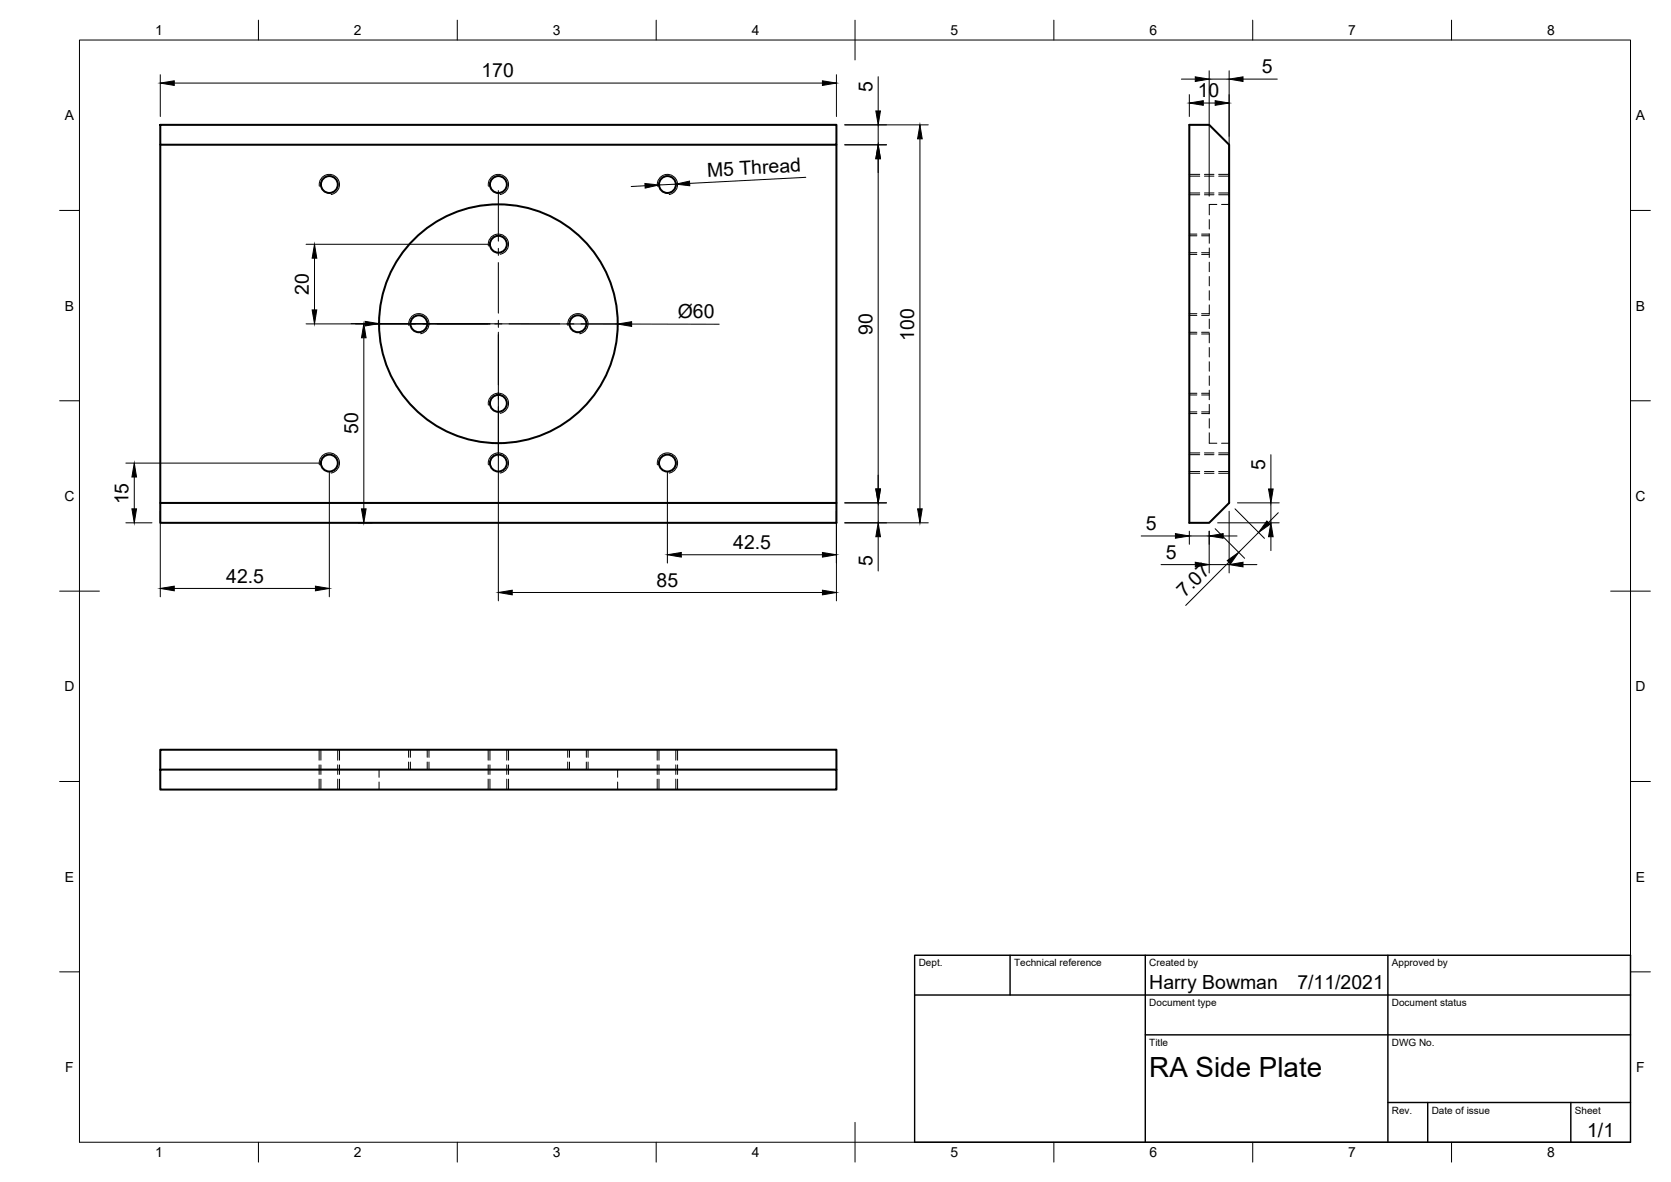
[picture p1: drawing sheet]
<svg xmlns="http://www.w3.org/2000/svg" width="420mm" height="297mm" viewBox="0 0 420 297" stroke-linecap="round" stroke-linejoin="round" font-family="sans-serif">
<!-- layer: Visible -->
<g fill="none" stroke="#000" stroke-width=".51">
<path d="M40.3 31.4h170v5h-170zM40.3 36.4v90M210.3 36.4v95h-170v-5h170M299 31.4h5l5.1 5v90l-5.1 5h-5zM40.3 193.4h170v5h-170zM40.3 193.4v-5h170v5"/>
<circle cx="82.8" cy="46.4" r="2.13"/>
<circle cx="125.3" cy="46.4" r="2.13"/>
<circle cx="167.8" cy="46.4" r="2.13"/>
<circle cx="125.3" cy="61.4" r="2.13"/>
<circle cx="105.3" cy="81.4" r="2.13"/>
<circle cx="125.3" cy="81.4" r="30"/>
<circle cx="145.3" cy="81.4" r="2.13"/>
<circle cx="82.8" cy="116.4" r="2.13"/>
<circle cx="125.3" cy="101.4" r="2.13"/>
<circle cx="125.3" cy="116.4" r="2.13"/>
<circle cx="167.8" cy="116.4" r="2.13"/>
</g>
<!-- layer: Visible Narrow -->
<path d="M80.3 46.8a2.55 2.55 0 0 1 2.1-2.9 2.55 2.55 0 0 1 2.9 2 2.55 2.55 0 0 1-2 3M122.8 46.8a2.55 2.55 0 0 1 2.1-2.9 2.55 2.55 0 0 1 2.9 2 2.55 2.55 0 0 1-2 3M165.3 46.8a2.55 2.55 0 0 1 2.1-2.9 2.55 2.55 0 0 1 2.9 2 2.55 2.55 0 0 1-2 3M122.8 61.8a2.55 2.55 0 0 1 2.1-2.9 2.55 2.55 0 0 1 2.9 2 2.55 2.55 0 0 1-2 3M102.8 81.8a2.55 2.55 0 0 1 2.1-3 2.55 2.55 0 0 1 2.9 2.1 2.55 2.55 0 0 1-2 3M142.8 81.8a2.55 2.55 0 0 1 2.1-3 2.55 2.55 0 0 1 2.9 2.1 2.55 2.55 0 0 1-2 3M80.3 116.8a2.55 2.55 0 0 1 2.1-2.9 2.55 2.55 0 0 1 2.9 2 2.55 2.55 0 0 1-2 3M122.8 116.8a2.55 2.55 0 0 1 2.1-2.9 2.55 2.55 0 0 1 2.9 2 2.55 2.55 0 0 1-2 3M122.8 101.8a2.55 2.55 0 0 1 2.1-2.9 2.55 2.55 0 0 1 2.9 2 2.55 2.55 0 0 1-2 3M165.3 116.8a2.55 2.55 0 0 1 2.1-2.9 2.55 2.55 0 0 1 2.9 2 2.55 2.55 0 0 1-2 3" fill="none" stroke="#000" stroke-width=".25"/>
<!-- layer: Hidden -->
<g fill="none" stroke="#000" stroke-width=".25">
<path d="M299 48.5h2.7M299 44.3h2.7M299 59.3h1.9M302.1 59.3h2M302.9 48.5h2.3M302.9 44.3h2.3M304.1 58.8v2.3M304.1 55.2v2.4M306 51.4h-1.9v2.6M306.4 48.5h2.7M306.4 44.3h2.7M307.1 51.4h2"/>
<path d="M299 63.5h1.9M299 79.3h1.9M302.1 63.5h2M302.1 79.3h2M304.1 76.6v2.4M304.1 73.1v2.3M304.1 69.5v2.3M304.1 65.9v2.4M304.1 62.3v2.4M299 99.3h1.9M299 83.5h1.9M302.1 99.3h2"/>
<path d="M302.1 83.5h2M304.1 98.1v2.3M304.1 94.5v2.4M304.1 90.9v2.4M304.1 87.3v2.4M304.1 83.8v2.4M304.1 80.2v2.4M299 118.5h2.7M299 114.3h2.7M299 103.5h1.9M302.1 103.5h2M302.9 118.5h2.3"/>
<path d="M302.9 114.3h2.3M304.1 108.8v2.6h1.9M304.1 105.2v2.4M304.1 101.6v2.4M306.4 118.5h2.7M306.4 114.3h2.7M307.1 111.4h2M80.7 188.4v2.6M80.7 192.2v2.4M80.7 195.8v2.6M84.9 188.4v2.6M84.9 192.2v2.4"/>
<path d="M84.9 195.8v2.6M95.3 193.4v1.9M95.3 196.5v1.9M103.2 188.4v1.9M103.2 191.5v1.9M107.4 188.4v1.9M107.4 191.5v1.9M123.2 188.4v2.6M123.2 192.2v2.4M123.2 195.8v2.6M127.4 188.4v2.6M127.4 192.2v2.4"/>
<path d="M127.4 195.8v2.6M143.2 188.4v1.9M143.2 191.5v1.9M147.4 188.4v1.9M147.4 191.5v1.9M155.3 193.4v1.9M155.3 196.5v1.9M165.7 188.4v2.6M165.7 192.2v2.4M165.7 195.8v2.6M169.9 188.4v2.6M169.9 192.2v2.4"/>
<path d="M169.9 195.8v2.6"/>
</g>
<!-- layer: Hidden Narrow -->
<g fill="none" stroke="#000" stroke-width=".25">
<path d="M299 48.9h2.7M299 43.8h2.7M299 58.8h1.9M302.1 58.8h2M302.9 48.9h2.3M302.9 43.8h2.3M306.4 48.9h2.7M306.4 43.8h2.7M299 63.9h1.9M299 78.8h1.9M302.1 63.9h2M302.1 78.8h2"/>
<path d="M299 98.8h1.9M299 83.9h1.9M302.1 98.8h2M302.1 83.9h2M299 118.9h2.7M299 113.8h2.7M299 103.9h1.9M302.1 103.9h2M302.9 118.9h2.3M302.9 113.8h2.3M306.4 118.9h2.7M306.4 113.8h2.7"/>
<path d="M80.2 188.4v2.6M80.2 192.2v2.4M80.2 195.8v2.6M85.4 188.4v2.6M85.4 192.2v2.4M85.4 195.8v2.6M102.7 188.4v1.9M102.7 191.5v1.9M107.9 188.4v1.9M107.9 191.5v1.9M122.7 188.4v2.6M122.7 192.2v2.4"/>
<path d="M122.7 195.8v2.6M127.9 188.4v2.6M127.9 192.2v2.4M127.9 195.8v2.6M142.7 188.4v1.9M142.7 191.5v1.9M147.9 188.4v1.9M147.9 191.5v1.9M165.2 188.4v2.6M165.2 192.2v2.4M165.2 195.8v2.6M170.4 188.4v2.6"/>
<path d="M170.4 192.2v2.4M170.4 195.8v2.6"/>
</g>
<!-- layer: Border -->
<g fill="none" stroke="#000" stroke-width=".25">
<path d="M20 10.1h390v276.9h-390zM65 5.1v5M115 5.1v5M165 5.1v5M215 5.1v10M265 5.1v5M315 5.1v5M365 5.1v5M15 52.9h5M410 52.9h5M15 100.7h5M410 100.7h5"/>
<path d="M15 148.6h10M405 148.6h10M15 196.4h5M410 196.4h5M15 244.2h5M410 244.2h5M65 287v5M115 287v5M165 287v5M215 282.1v9.9M265 287v5M315 287v5"/>
<path d="M365 287v5"/>
</g>
<!-- layer: TitleBlock -->
<path d="M230 240.1h180v46.9h-180zM230 250h180M254 240.1v9.9M288 240.1v46.9M349 240.1v46.9M288 260.1h122M349 277.1h61M359 277.1v9.9M395 277.1v9.9" fill="none" stroke="#000" stroke-width=".36"/>
<!-- layer: Dimensions -->
<g fill="none" stroke="#000" stroke-width=".25">
<path d="M40.3 18.8v10.5M210.3 18.8v10.5M220.8 19.3v8.6M297.1 19.9h3.4M304 17.8v31.5M304 19.9h5.1M309.1 17.8v31.5M312.5 19.9h8.7M43.8 20.9h163M212.4 36.4h10.5M212.4 31.4h21M220.8 31.4v5"/>
<path d="M220.8 39.9v83M231.3 34.9v93M299 23.8v5.5M302.6 25.9h2.9M162.2 46.7l-3.5 .2M169.9 46.3l-4.2 .2M202.6 44.6l-29.2 1.5M77 61.4h46.2M79.1 64.9v13M77 81.4h78.3M88.3 81.3h3.5M91.5 84.9v43"/>
<path d="M125.3 83.5v67.5M158.8 81.4l22 .1M31.6 116.4h49.1M33.8 119.9v8M82.8 118.5v31.5M167.8 118.5v23M319.6 114.3v8.6M31.6 131.4h6.6M40.3 128.5v21.5M90.1 131.4h3.5M171.3 139.4h35.5M210.3 128.5v22.5"/>
<path d="M212.4 126.4h10.5M212.4 131.4h21M220.8 126.4v5M220.8 134.9v8.6M286.9 134.7h8.7M299 133.5v3.3M299 134.7h5M304 133.5v10.5M305.5 132.9l7.4 7.4M306.2 131.4h15.4M307.6 134.7h3.4M309.1 128.5v15.5"/>
<path d="M310.5 127.9l7.4 7.4M311.1 126.4h10.5M316.5 133.8l-5 5M319.6 126.4v5M319.6 134.9v3.5M321.4 128.8l-2.5 2.5M43.8 147.9h35.5M128.8 148.9h78M291.9 141.9h8.6M304 141.9h5.1M309 141.3l-10.9 10.9M312.5 141.9h3.5"/>
</g>
<g fill="#000" stroke="#000" stroke-width=".25">
<path d="M300.5 19.3l3.5 .6-3.5 .6zM309.1 19.9l3.4-.6v1.2zM40.3 20.9l3.5-.6v1.2zM206.8 20.3l3.5 .6-3.5 .6zM220.8 36.4l.6 3.5h-1.2zM220.2 27.9h1.2l-.6 3.5zM231.3 31.4l.6 3.5h-1.2zM299 25.9l3.6-.6v1.2zM305.5 25.3l3.6 .6-3.6 .6zM162.2 46.1l3.5 .4-3.5 .8zM169.9 46.3l3.5-.8v1.2zM79.1 61.4l.6 3.5h-1.2z"/>
<path d="M78.5 77.9h1.2l-.6 3.5zM91.5 81.4l.6 3.5h-1.2zM91.8 80.8l3.5 .5-3.5 .6zM155.3 81.4l3.5-.6v1.2zM33.8 116.4l.5 3.5h-1.1zM33.2 127.9h1.1l-.5 3.5zM90.9 127.9h1.2l-.6 3.5zM167.8 139.4l3.5-.6v1.2zM206.8 138.8l3.5 .6-3.5 .6zM220.2 122.9h1.2l-.6 3.5zM220.8 131.4l.6 3.5h-1.2zM230.7 127.9h1.2l-.6 3.5z"/>
<path d="M295.6 134.1l3.4 .6-3.4 .6zM304 134.7l3.6-.6v1.2zM318.5 130.9l.9 .8-2.9 2.1zM319.6 131.4l.5 3.5h-1.1zM319 122.9h1.1l-.5 3.5zM40.3 147.9l3.5-.6v1.2zM79.3 147.3l3.5 .6-3.5 .6zM125.3 148.9l3.5-.6v1.2zM206.8 148.3l3.5 .6-3.5 .6zM300.5 141.3l3.5 .6-3.5 .6zM308.6 140.9l2.9-2.1-2.1 2.9zM309.1 141.9l3.4-.6v1.2z"/>
</g>
<!-- layer: Center Lines -->
<g fill="none" stroke="#000" stroke-width=".25">
<path d="M125.3 47.9v12.7M125.3 62.4v1.8M125.3 66v12.7M91.8 81.4h12.7M106.3 81.4h1.8M109.9 81.4h12.7M124.4 81.4h1.8M125.3 80.5v1.8M125.3 84.1v12.7M125.3 98.6v1.8M128 81.4h12.7M142.5 81.4h1.8"/>
<path d="M146.1 81.4h12.7M125.3 102.2v12.7"/>
</g>
<text font-size="7" x="289" y="270.6">RA Side Plate</text>
<g font-size="4.9">
<text x="121.1" y="19.4">170</text>
<text x="219.4" y="23.2" transform="rotate(-90 219.4 23.2)">5</text>
<text x="317.2" y="18.4">5</text>
<text x="301.2" y="24.4">10</text>
<text x="177.9" y="44.4" transform="rotate(-3 177.9 44.4)">M5 Thread</text>
<text x="77.6" y="74" transform="rotate(-90 77.6 74)">20</text>
<text x="170.4" y="79.9">Ø60</text>
<text x="219.4" y="84.1" transform="rotate(-90 219.4 84.1)">90</text>
<text x="229.8" y="85.6" transform="rotate(-90 229.8 85.6)">100</text>
<text x="90" y="109.1" transform="rotate(-90 90 109.1)">50</text>
<text x="318.1" y="118.2" transform="rotate(-90 318.1 118.2)">5</text>
<text x="32.3" y="126.8" transform="rotate(-90 32.3 126.8)">15</text>
<text x="184.4" y="138">42.5</text>
<text x="288.1" y="133.2">5</text>
<text x="219.4" y="142.3" transform="rotate(-90 219.4 142.3)">5</text>
<text x="293.1" y="140.4">5</text>
<text x="56.9" y="146.4">42.5</text>
<text x="165.1" y="147.4">85</text>
<text x="297.9" y="150.3" transform="rotate(-45 297.9 150.3)">7.07</text>
<text x="289" y="248.5">Harry Bowman</text>
<text x="326.2" y="248.5">7/11/2021</text>
<text x="399.1" y="285.7">1/1</text>
</g>
<g font-size="3.5">
<text x="39" y="8.8">1</text>
<text x="89" y="8.8">2</text>
<text x="139" y="8.8">3</text>
<text x="189" y="8.8">4</text>
<text x="239" y="8.8">5</text>
<text x="289" y="8.8">6</text>
<text x="339" y="8.8">7</text>
<text x="389" y="8.8">8</text>
<text x="16.3" y="30.2">A</text>
<text x="411.3" y="30.2">A</text>
<text x="16.3" y="78">B</text>
<text x="411.3" y="78">B</text>
<text x="16.2" y="125.9">C</text>
<text x="411.2" y="125.9">C</text>
<text x="16.2" y="173.7">D</text>
<text x="411.2" y="173.7">D</text>
<text x="16.3" y="221.6">E</text>
<text x="411.3" y="221.6">E</text>
<text x="16.4" y="269.4">F</text>
<text x="411.4" y="269.4">F</text>
<text x="39" y="290.8">1</text>
<text x="89" y="290.8">2</text>
<text x="139" y="290.8">3</text>
<text x="189" y="290.8">4</text>
<text x="239" y="290.8">5</text>
<text x="289" y="290.8">6</text>
<text x="339" y="290.8">7</text>
<text x="389" y="290.8">8</text>
</g>
<g font-size="2.5">
<text x="231" y="242.9">Dept.</text>
<text x="255" y="242.9">Technical reference</text>
<text x="289" y="242.9">Created by</text>
<text x="350" y="242.9">Approved by</text>
<text x="289" y="252.8">Document type</text>
<text x="350" y="252.8">Document status</text>
<text x="289" y="262.9">Title</text>
<text x="350" y="262.9">DWG No.</text>
<text x="350" y="279.9">Rev.</text>
<text x="360" y="279.9">Date of issue</text>
<text x="396" y="279.9">Sheet</text>
</g>
</svg>
